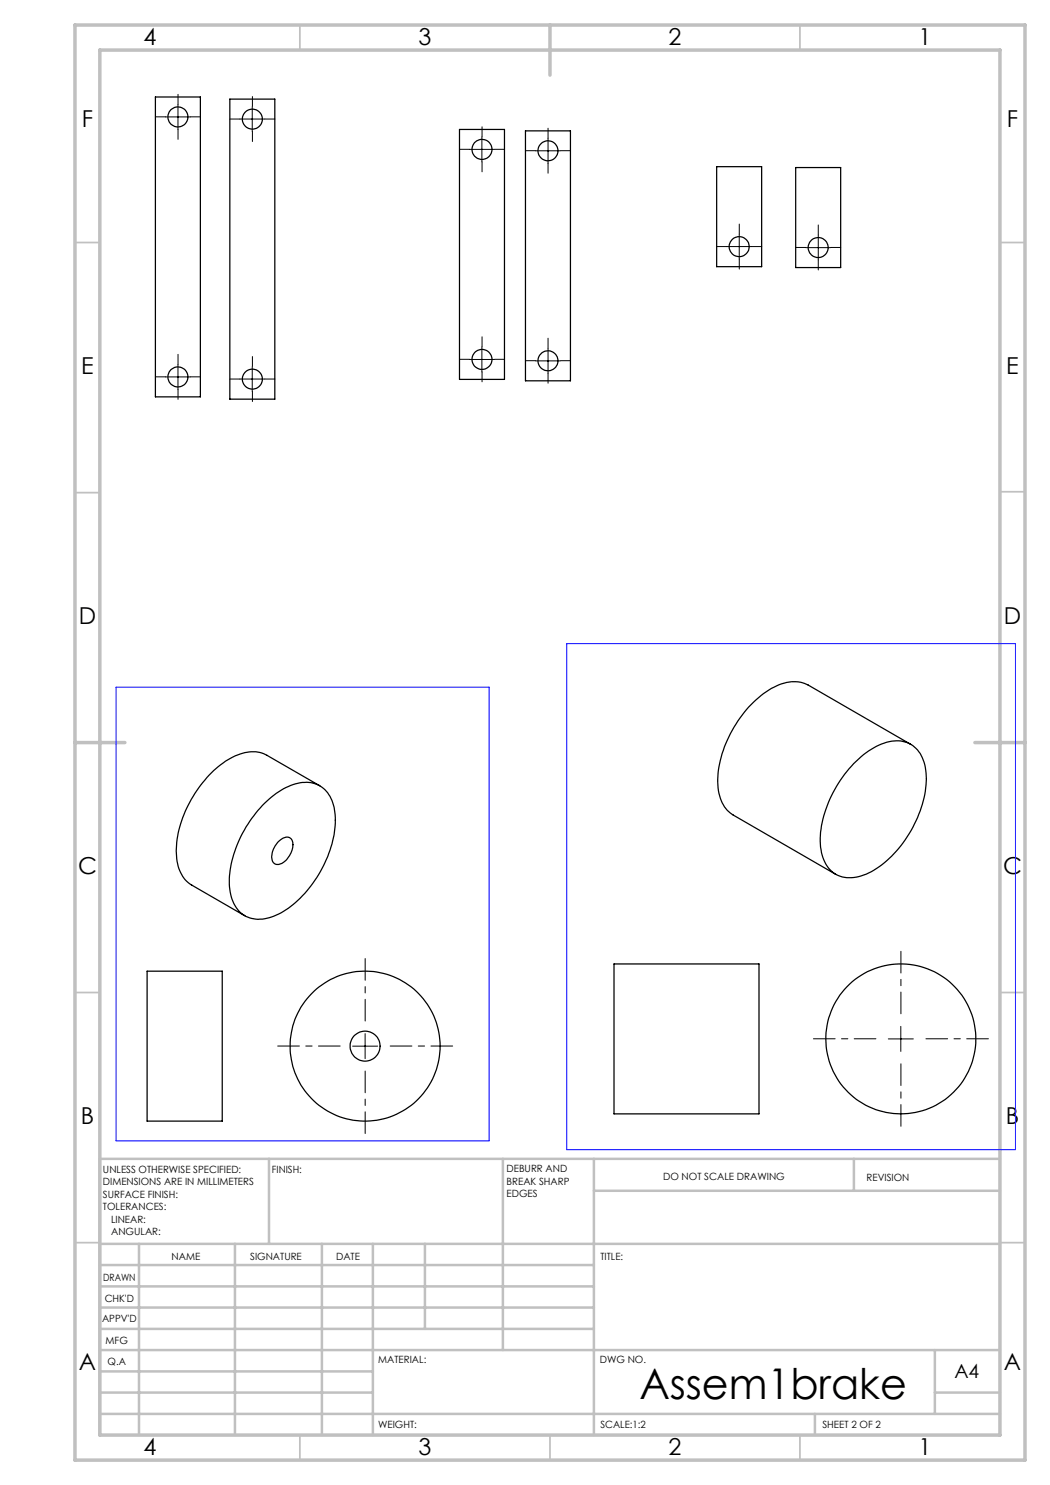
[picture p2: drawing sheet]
<svg xmlns="http://www.w3.org/2000/svg" width="210mm" height="297mm" viewBox="0 0 210 297" stroke-linecap="round" stroke-linejoin="round" font-family="sans-serif">
<g fill="none" stroke="#000" stroke-width=".2" stroke-dasharray="15.2 1.3 1.3 1.3">
<path d="M33.1 23.4h-2M35.6 20.9v-2M35.6 25.9v2M38.1 23.4h2M48 23.8h-2M50.5 21.3v-2M50.5 26.3v2M53 23.8h2M93.9 29.9h-2M96.4 27.4v-2M96.4 32.4v2M98.9 29.9h2"/>
<path d="M107.1 30.1h-2M109.6 27.6v-2M109.6 32.6v2M112.1 30.1h2M145.4 49.3h-2M147.9 46.8v-2M147.9 51.8v2M150.4 49.3h2M161.2 49.5h-2M163.7 47v-2M163.7 52v2M166.2 49.5h2"/>
<path d="M33.1 75.4h-2M35.6 72.9v-2M35.6 77.9v2M38.1 75.4h2M48 75.8h-2M50.5 73.3v-2M50.5 78.3v2M53 75.8h2M93.9 71.9h-2M96.4 69.4v-2M96.4 74.4v2M98.9 71.9h2"/>
<path d="M107.1 72.1h-2M109.6 69.6v-2M109.6 74.6v2M112.1 72.1h2"/>
</g>
<path d="M68 209.2h-12.5M73 204.2v-12.5M73 214.2v12.5M78 209.2h12.5M175.2 207.8h-12.5M180.2 202.8v-12.5M180.2 212.8v12.5M185.2 207.8h12.5" fill="none" stroke="#000" stroke-width=".2" stroke-dasharray="15.2 1.3 1.3 1.3" stroke-dashoffset="10.9"/>
<g fill="none" stroke="#000" stroke-width=".2">
<path d="M33.1 23.4h5M35.6 20.9v5M48 23.8h5M50.4 21.3v5M93.9 29.9h5M96.4 27.4v5M107.1 30.2h5M109.6 27.7v5M145.3 49.3h5.1M147.8 46.8v5M161.1 49.5h5M163.7 47v5"/>
<path d="M33.1 75.4h5M35.6 72.9v5M48 75.8h5M50.4 73.3v5M93.9 71.9h5M96.4 69.4v5M107.1 72.2h5M109.6 69.7v4.9M70.5 209.2h5M73 206.7v5M177.7 207.8h5M180.2 205.3v5"/>
</g>
<g fill="none" stroke="#c0c0c0" stroke-width=".35">
<path d="M60 5v5M160 5v5M15 48.5h5M200 48.5h5M15 98.5h5M200 98.4h5M15 198.5h5M200 198.5h5M15 248.5h5M200 248.5h5M60 287v5M110 287v5"/>
<path d="M160 287v5"/>
</g>
<g fill="none" stroke="#c0c0c0" stroke-width=".5">
<path d="M53.8 231.8v17M100.6 231.8v38.2M118.8 231.8v55.2M118.8 238.2h81.2M170.8 231.8v6.4M200 231.8h-180v55.2M20 248.8h180M20 257.3h98.8M20 253h98.8M27.8 248.8v38.2M47 248.8v38.2M64.4 248.8v38.2"/>
<path d="M74.6 248.8v38.2M85 248.8v17M20 265.8h98.8M20 261.5h98.8M20 278.5h54.6M20 274.3h54.6M20 270h180M187 278.5h13M187 270v12.8M20 282.8h180M163 282.8v4.2"/>
</g>
<path d="M15 5h190v287h-190zM20 10h180v277h-180zM110 5v10M15 148.5h10M195 148.5h10" fill="none" stroke="#c0c0c0" stroke-width=".7"/>
<path d="M23.2 137.4h74.6v90.8h-74.6zM113.3 128.7h89.8v101.2h-89.8z" fill="none" stroke="#00f" stroke-width=".2"/>
<g fill="none" stroke="#000" stroke-width=".25">
<path d="M31.1 19.4h9v60h-9zM46 19.8h9v60h-9zM91.9 25.9h9v50h-9zM105.1 26.2h9v50h-9zM143.3 33.3h9v20h-9zM159.1 33.5h9v20h-9zM64 157.2l-10.6-6.1a7.1 7.1 0 0 0-6.8 .3 23.3 23.3 0 0 0-10.8 14.6 13.4 13.4 0 0 0 .3 8.5 5.3 5.3 0 0 0 2.2 2.5l10.7 6.2M170.7 152.7a13.8 13.8 0 0 1 8.1-4.5 5.6 5.6 0 0 1 6.2 4.8 18.7 18.7 0 0 1-2.4 12.5 20.3 20.3 0 0 1-9.9 9.5 5.7 5.7 0 0 1-8-3.1 15.6 15.6 0 0 1 1-11.4 25.7 25.7 0 0 1 5-7.8zM182.1 148.9l-20.5-11.9a7.5 7.5 0 0 0-7.3 .7 23.4 23.4 0 0 0-10.8 18.8 7.3 7.3 0 0 0 3.1 6.5l20.5 11.9M52.9 160.7a12.5 12.5 0 0 1 8.4-4.2 5.8 5.8 0 0 1 5.6 5.4 20.6 20.6 0 0 1-4.3 14.7 16.7 16.7 0 0 1-9.7 7.2 5.7 5.7 0 0 1-6.8-4.9 19 19 0 0 1 2.8-12.9 26.8 26.8 0 0 1 4-5.3zM55.5 168.5a1.96 1.96 0 0 1 2.7-.8 3.3 3.3 0 0 1-.6 3.9 2.16 2.16 0 0 1-2.7 1.1 2.59 2.59 0 0 1 0-3.2zM29.4 194.2h15v30h-15z"/>
<path d="M122.8 192.8h29v30h-29z"/>
<circle cx="35.6" cy="23.4" r="1.99"/>
<circle cx="50.5" cy="23.8" r="2"/>
<circle cx="96.4" cy="29.9" r="1.99"/>
<circle cx="109.6" cy="30.2" r="1.99"/>
<circle cx="147.8" cy="49.3" r="2.01"/>
<circle cx="163.6" cy="49.5" r="2.01"/>
<circle cx="35.6" cy="75.4" r="1.99"/>
<circle cx="50.5" cy="75.8" r="2"/>
<circle cx="96.4" cy="71.9" r="1.99"/>
<circle cx="109.6" cy="72.2" r="1.99"/>
<circle cx="73" cy="209.2" r="15"/>
<circle cx="73" cy="209.2" r="3"/>
<circle cx="180.2" cy="207.8" r="15"/>
</g>
<text font-size="8.5" x="127.9" y="279.7">Assem1brake</text>
<g font-size="4.7">
<text x="28.7" y="9">4</text>
<text x="83.7" y="9">3</text>
<text x="133.7" y="9">2</text>
<text x="183.7" y="9">1</text>
<text x="16.4" y="25.5">F</text>
<text x="201.4" y="25.5">F</text>
<text x="16.2" y="74.7">E</text>
<text x="201.2" y="74.8">E</text>
<text x="15.8" y="124.7">D</text>
<text x="200.8" y="124.7">D</text>
<text x="15.6" y="174.7">C</text>
<text x="200.6" y="174.7">C</text>
<text x="16.2" y="224.7">B</text>
<text x="201.2" y="224.7">B</text>
<text x="15.8" y="274">A</text>
<text x="200.8" y="274">A</text>
<text x="28.7" y="291">4</text>
<text x="83.7" y="291">3</text>
<text x="133.7" y="291">2</text>
<text x="183.7" y="291">1</text>
</g>
<text font-size="3.9" x="190.9" y="275.5">A4</text>
<g font-size="2">
<text x="20.6" y="234.6">UNLESS OTHERWISE SPECIFIED:</text>
<text x="20.6" y="237.1">DIMENSIONS ARE IN MILLIMETERS</text>
<text x="20.6" y="239.6">SURFACE FINISH:</text>
<text x="54.4" y="234.6">FINISH:</text>
<text x="101.3" y="234.5">DEBURR AND</text>
<text x="101.3" y="237">BREAK SHARP</text>
<text x="101.3" y="239.5">EDGES</text>
<text x="132.6" y="236">DO NOT SCALE DRAWING</text>
<text x="173.3" y="236.2">REVISION</text>
<text x="20.6" y="242.1">TOLERANCES:</text>
<text x="22.2" y="244.6">LINEAR:</text>
<text x="22.2" y="247.1">ANGULAR:</text>
<text x="34.3" y="252">NAME</text>
<text x="50" y="251.9">SIGNATURE</text>
<text x="67.2" y="251.9">DATE</text>
<text x="120.1" y="251.9">TITLE:</text>
<text x="20.6" y="256.1">DRAWN</text>
<text x="20.9" y="260.3">CHK'D</text>
<text x="20.4" y="264.4">APPV'D</text>
<text x="21.1" y="268.8">MFG</text>
<text x="21.5" y="273">Q.A</text>
<text x="75.6" y="272.5">MATERIAL:</text>
<text x="120" y="272.5">DWG NO.</text>
<text x="75.6" y="285.5">WEIGHT:</text>
<text x="120.1" y="285.6">SCALE:1:2</text>
<text x="164.5" y="285.6">SHEET 2 OF 2</text>
</g>
</svg>
